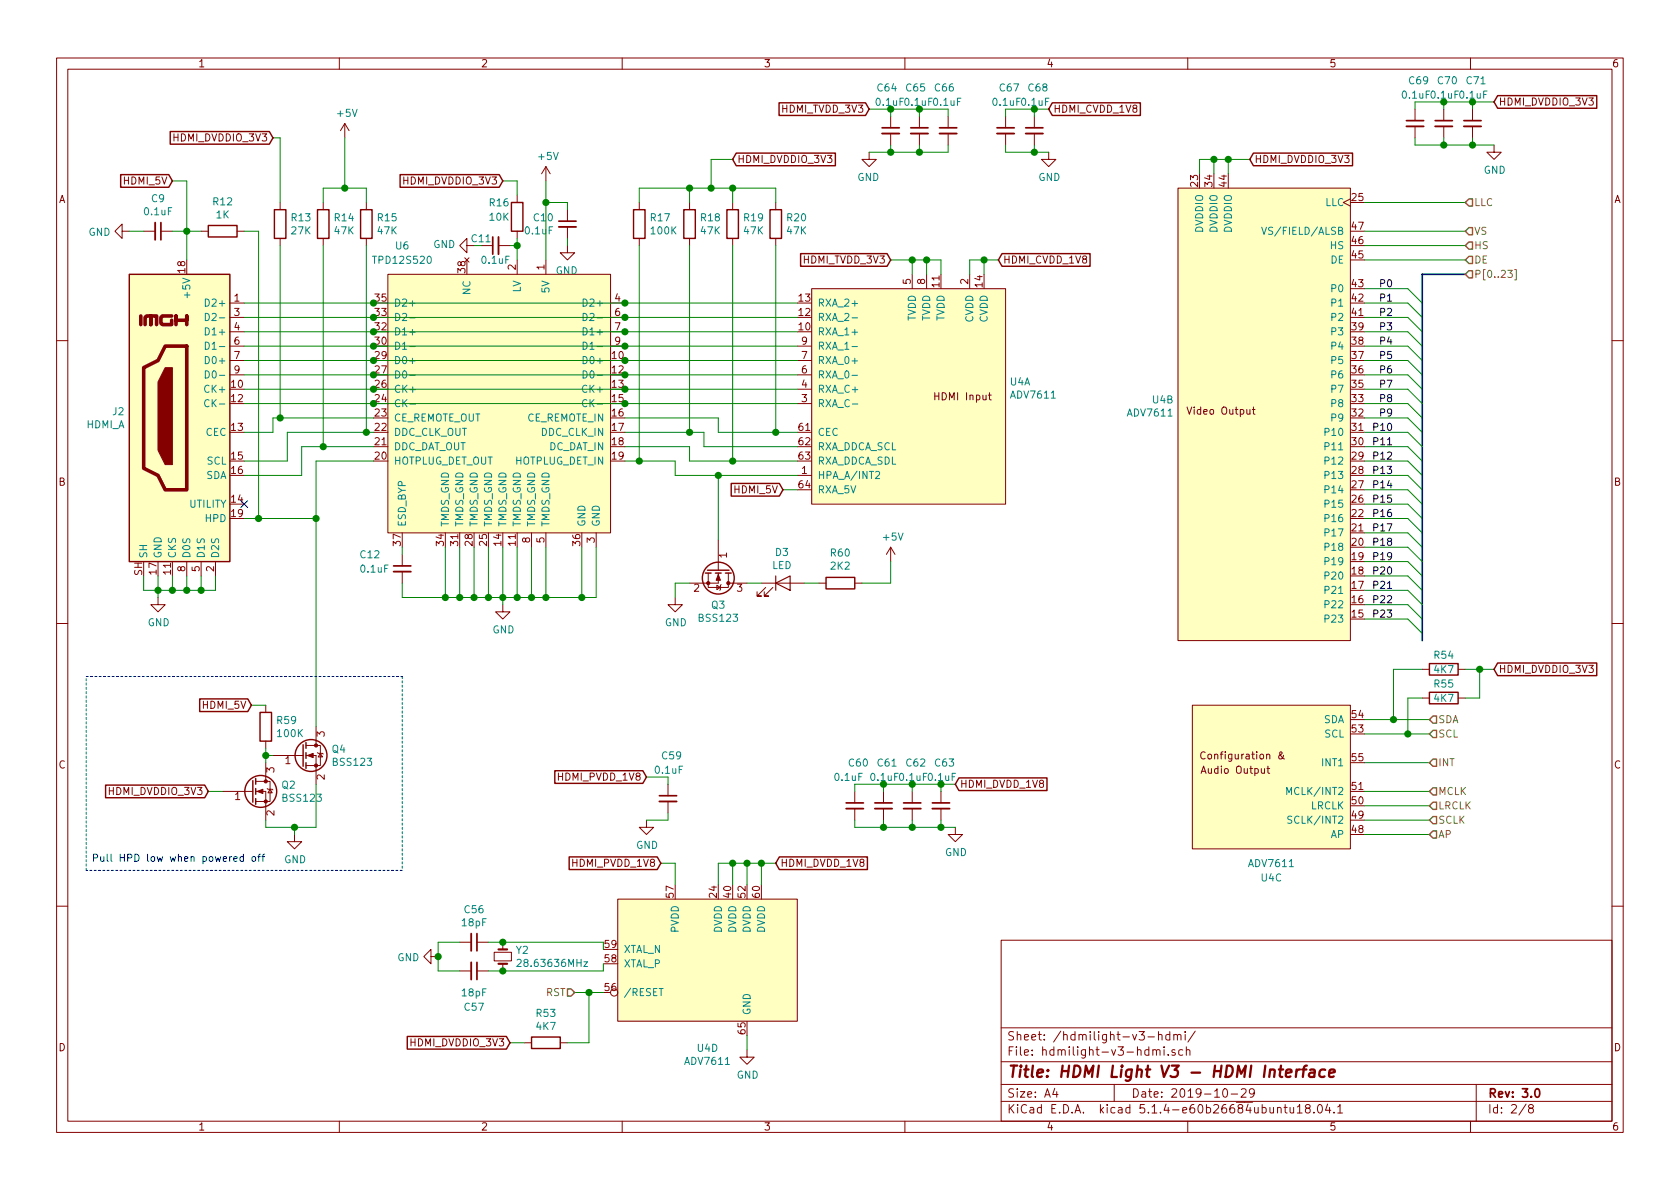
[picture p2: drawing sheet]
EESchema Schematic File Version 4
LIBS:hdmilight-v3-cache
EELAYER 30 0
EELAYER END
$Descr A4 11693 8268
encoding utf-8
Sheet 2 8
Title "HDMI Light V3 - HDMI Interface"
Date "2019-10-29"
Rev "3.0"
Comp ""
Comment1 ""
Comment2 ""
Comment3 ""
Comment4 ""
$EndDescr
$Comp
L hdmilight-v3-rescue:ADV7611-_SR U4
U 2 1
P 8950 4450
AR Path="/5DA81A36" Ref="U4"  Part="2" 
AR Path="/5DA819A0/5DA81A36" Ref="U4"  Part="2" 
F 0 "U4" H 8172 6128 50  0000 R CNN
F 1 "ADV7611" H 8172 6037 50  0000 R CNN
F 2 "Package_QFP:LQFP-64-1EP_10x10mm_P0.5mm_EP6.5x6.5mm_ThermalVias" H 8950 4450 50  0001 C CNN
F 3 "" H 8950 4450 50  0001 C CNN
	2    8950 4450
	1    0    0    -1  
$EndComp
$Comp
L Connector:HDMI_A J2
U 1 1
P 1300 2900
F 0 "J2" H 1730 2946 50  0000 L CNN
F 1 "HDMI_A" H 1730 2855 50  0000 L CNN
F 2 "_SR:HDMI_SOCKET_FCI_10029449" H 1325 2900 50  0001 C CNN
F 3 "https://en.wikipedia.org/wiki/HDMI" H 1325 2900 50  0001 C CNN
	1    1300 2900
	-1   0    0    -1  
$EndComp
Entry Wire Line
	9800 2000 9900 2100
Entry Wire Line
	9800 2100 9900 2200
Entry Wire Line
	9800 2200 9900 2300
Entry Wire Line
	9800 2300 9900 2400
Entry Wire Line
	9800 2400 9900 2500
Entry Wire Line
	9800 2500 9900 2600
Entry Wire Line
	9800 2600 9900 2700
Entry Wire Line
	9800 2700 9900 2800
Entry Wire Line
	9800 2800 9900 2900
Entry Wire Line
	9800 2900 9900 3000
Entry Wire Line
	9800 3000 9900 3100
Entry Wire Line
	9800 3100 9900 3200
Entry Wire Line
	9800 3200 9900 3300
Entry Wire Line
	9800 3300 9900 3400
Entry Wire Line
	9800 3400 9900 3500
Entry Wire Line
	9800 3500 9900 3600
Entry Wire Line
	9800 3600 9900 3700
Entry Wire Line
	9800 3700 9900 3800
Entry Wire Line
	9800 3800 9900 3900
Entry Wire Line
	9800 3900 9900 4000
Entry Wire Line
	9800 4000 9900 4100
Entry Wire Line
	9800 4100 9900 4200
Entry Wire Line
	9800 4200 9900 4300
Entry Wire Line
	9800 4300 9900 4400
Wire Wire Line
	9500 2000 9800 2000
Wire Wire Line
	9500 2100 9800 2100
Wire Wire Line
	9500 2200 9800 2200
Wire Wire Line
	9500 2300 9800 2300
Wire Wire Line
	9500 2400 9800 2400
Wire Wire Line
	9500 2500 9800 2500
Wire Wire Line
	9500 2600 9800 2600
Wire Wire Line
	9500 2700 9800 2700
Wire Wire Line
	9500 2800 9800 2800
Wire Wire Line
	9500 2900 9800 2900
Wire Wire Line
	9500 3000 9800 3000
Wire Wire Line
	9500 3100 9800 3100
Wire Wire Line
	9500 3200 9800 3200
Wire Wire Line
	9500 3300 9800 3300
Wire Wire Line
	9500 3400 9800 3400
Wire Wire Line
	9500 3500 9800 3500
Wire Wire Line
	9500 3600 9800 3600
Wire Wire Line
	9500 3700 9800 3700
Wire Wire Line
	9500 3800 9800 3800
Wire Wire Line
	9500 3900 9800 3900
Wire Wire Line
	9500 4000 9800 4000
Wire Wire Line
	9500 4100 9800 4100
Wire Wire Line
	9500 4200 9800 4200
Wire Wire Line
	9500 4300 9800 4300
Text HLabel 10200 1900 2    50   Input ~ 0
P[0..23]
Text Label 9700 2000 2    50   ~ 0
P0
Text Label 9700 2100 2    50   ~ 0
P1
Text Label 9700 2200 2    50   ~ 0
P2
Text Label 9700 2300 2    50   ~ 0
P3
Text Label 9700 2400 2    50   ~ 0
P4
Text Label 9700 2500 2    50   ~ 0
P5
Text Label 9700 2600 2    50   ~ 0
P6
Text Label 9700 2700 2    50   ~ 0
P7
Text Label 9700 2800 2    50   ~ 0
P8
Text Label 9700 2900 2    50   ~ 0
P9
Text Label 9700 3000 2    50   ~ 0
P10
Text Label 9700 3100 2    50   ~ 0
P11
Text Label 9700 3200 2    50   ~ 0
P12
Text Label 9700 3300 2    50   ~ 0
P13
Text Label 9700 3400 2    50   ~ 0
P14
Text Label 9700 3500 2    50   ~ 0
P15
Text Label 9700 3600 2    50   ~ 0
P16
Text Label 9700 3700 2    50   ~ 0
P17
Text Label 9700 3800 2    50   ~ 0
P18
Text Label 9700 3900 2    50   ~ 0
P19
Text Label 9700 4000 2    50   ~ 0
P20
Text Label 9700 4100 2    50   ~ 0
P21
Text Label 9700 4200 2    50   ~ 0
P22
Text Label 9700 4300 2    50   ~ 0
P23
Wire Bus Line
	9900 1900 10200 1900
Text HLabel 10200 1800 2    50   Input ~ 0
DE
Text HLabel 10200 1700 2    50   Input ~ 0
HS
Text HLabel 10200 1600 2    50   Input ~ 0
VS
Text HLabel 10200 1400 2    50   Input ~ 0
LLC
Wire Wire Line
	9500 1400 10200 1400
Wire Wire Line
	9500 1600 10200 1600
Wire Wire Line
	9500 1700 10200 1700
Wire Wire Line
	9500 1800 10200 1800
$Comp
L hdmilight-v3-rescue:ADV7611-_SR U4
U 1 1
P 6350 3500
AR Path="/5DA88945" Ref="U4"  Part="1" 
AR Path="/5DA819A0/5DA88945" Ref="U4"  Part="1" 
F 0 "U4" H 7027 4353 50  0000 L CNN
F 1 "ADV7611" H 7027 4262 50  0000 L CNN
F 2 "Package_QFP:LQFP-64-1EP_10x10mm_P0.5mm_EP6.5x6.5mm_ThermalVias" H 6350 3500 50  0001 C CNN
F 3 "" H 6350 3500 50  0001 C CNN
	1    6350 3500
	1    0    0    -1  
$EndComp
$Comp
L hdmilight-v3-rescue:ADV7611-_SR U4
U 3 1
P 8800 5900
AR Path="/5DA889AE" Ref="U4"  Part="3" 
AR Path="/5DA819A0/5DA889AE" Ref="U4"  Part="3" 
F 0 "U4" H 8850 5700 50  0000 C CNN
F 1 "ADV7611" H 8850 5800 50  0000 C CNN
F 2 "Package_QFP:LQFP-64-1EP_10x10mm_P0.5mm_EP6.5x6.5mm_ThermalVias" H 8800 5900 50  0001 C CNN
F 3 "" H 8800 5900 50  0001 C CNN
	3    8800 5900
	1    0    0    -1  
$EndComp
$Comp
L hdmilight-v3-rescue:ADV7611-_SR U4
U 4 1
P 4900 7100
AR Path="/5DA88A21" Ref="U4"  Part="4" 
AR Path="/5DA819A0/5DA88A21" Ref="U4"  Part="4" 
F 0 "U4" H 4925 6914 50  0000 C CNN
F 1 "ADV7611" H 4925 6823 50  0000 C CNN
F 2 "Package_QFP:LQFP-64-1EP_10x10mm_P0.5mm_EP6.5x6.5mm_ThermalVias" H 4900 7100 50  0001 C CNN
F 3 "" H 4900 7100 50  0001 C CNN
	4    4900 7100
	1    0    0    -1  
$EndComp
$Comp
L hdmilight-v3-rescue:TPD12S520-_SR U6
U 1 1
P 3500 2600
F 0 "U6" H 4200 3500 50  0000 C CNN
F 1 "TPD12S520" H 4200 3400 50  0000 C CNN
F 2 "Package_SO:TSSOP-38_4.4x9.7mm_P0.5mm" H 3500 2600 50  0001 C CNN
F 3 "" H 3500 2600 50  0001 C CNN
	1    3500 2600
	-1   0    0    -1  
$EndComp
Wire Wire Line
	1700 2200 2600 2200
Wire Wire Line
	1700 2300 2600 2300
Wire Wire Line
	1700 2400 2600 2400
Wire Wire Line
	1700 2500 2600 2500
Wire Wire Line
	1700 2600 2600 2600
Wire Wire Line
	1700 2700 2600 2700
Wire Wire Line
	1700 2800 2600 2800
Wire Wire Line
	1700 3200 2000 3200
Wire Wire Line
	2000 3200 2000 3000
Wire Wire Line
	2000 3000 2550 3000
Wire Wire Line
	1700 3300 2100 3300
Wire Wire Line
	2100 3300 2100 3100
Wire Wire Line
	2100 3100 2250 3100
Wire Wire Line
	1700 3600 1800 3600
$Comp
L Device:R R15
U 1 1
P 2550 1550
F 0 "R15" H 2620 1596 50  0000 L CNN
F 1 "47K" H 2620 1505 50  0000 L CNN
F 2 "Resistor_SMD:R_0603_1608Metric" V 2480 1550 50  0001 C CNN
F 3 "~" H 2550 1550 50  0001 C CNN
	1    2550 1550
	1    0    0    -1  
$EndComp
$Comp
L Device:R R14
U 1 1
P 2250 1550
F 0 "R14" H 2320 1596 50  0000 L CNN
F 1 "47K" H 2320 1505 50  0000 L CNN
F 2 "Resistor_SMD:R_0603_1608Metric" V 2180 1550 50  0001 C CNN
F 3 "~" H 2250 1550 50  0001 C CNN
	1    2250 1550
	1    0    0    -1  
$EndComp
$Comp
L Device:R R13
U 1 1
P 1950 1550
F 0 "R13" H 2020 1596 50  0000 L CNN
F 1 "27K" H 2020 1505 50  0000 L CNN
F 2 "Resistor_SMD:R_0603_1608Metric" V 1880 1550 50  0001 C CNN
F 3 "~" H 1950 1550 50  0001 C CNN
	1    1950 1550
	1    0    0    -1  
$EndComp
Wire Wire Line
	2200 3600 2200 3200
Wire Wire Line
	2200 3200 2600 3200
Wire Wire Line
	2250 1700 2250 3100
Connection ~ 2250 3100
Wire Wire Line
	2250 3100 2600 3100
Wire Wire Line
	1950 1700 1950 2900
Wire Wire Line
	2250 1300 2250 1400
Wire Wire Line
	2550 1300 2550 1400
Wire Wire Line
	1950 2900 2600 2900
Wire Wire Line
	1700 3000 1900 3000
Wire Wire Line
	1900 3000 1900 2900
Wire Wire Line
	1900 2900 1950 2900
Connection ~ 1950 2900
$Comp
L Device:R R12
U 1 1
P 1550 1600
F 0 "R12" V 1343 1600 50  0000 C CNN
F 1 "1K" V 1434 1600 50  0000 C CNN
F 2 "Resistor_SMD:R_0603_1608Metric" V 1480 1600 50  0001 C CNN
F 3 "~" H 1550 1600 50  0001 C CNN
	1    1550 1600
	0    1    1    0   
$EndComp
Wire Wire Line
	1300 1800 1300 1600
Wire Wire Line
	1300 1600 1400 1600
Wire Wire Line
	1700 1600 1800 1600
Wire Wire Line
	1800 1600 1800 3600
Connection ~ 1800 3600
Wire Wire Line
	1800 3600 2200 3600
$Comp
L Device:C_Small C9
U 1 1
P 1100 1600
F 0 "C9" V 871 1600 50  0000 C CNN
F 1 "0.1uF" V 962 1600 50  0000 C CNN
F 2 "Capacitor_SMD:C_0402_1005Metric" H 1100 1600 50  0001 C CNN
F 3 "~" H 1100 1600 50  0001 C CNN
	1    1100 1600
	0    1    1    0   
$EndComp
$Comp
L power:GND #PWR0104
U 1 1
P 900 1600
F 0 "#PWR0104" H 900 1350 50  0001 C CNN
F 1 "GND" V 905 1472 50  0000 R CNN
F 2 "" H 900 1600 50  0001 C CNN
F 3 "" H 900 1600 50  0001 C CNN
	1    900  1600
	0    1    1    0   
$EndComp
Wire Wire Line
	900  1600 1000 1600
Wire Wire Line
	1200 1600 1300 1600
Connection ~ 1300 1600
$Comp
L power:GND #PWR0105
U 1 1
P 3500 4200
F 0 "#PWR0105" H 3500 3950 50  0001 C CNN
F 1 "GND" H 3505 4027 50  0000 C CNN
F 2 "" H 3500 4200 50  0001 C CNN
F 3 "" H 3500 4200 50  0001 C CNN
	1    3500 4200
	1    0    0    -1  
$EndComp
Wire Wire Line
	3500 4150 3500 4200
Wire Wire Line
	4350 2100 5550 2100
Wire Wire Line
	4350 2200 5550 2200
Wire Wire Line
	4350 2300 5550 2300
Wire Wire Line
	4350 2400 5550 2400
Wire Wire Line
	4350 2500 5550 2500
Wire Wire Line
	4350 2600 5550 2600
Wire Wire Line
	4350 2700 5550 2700
Wire Wire Line
	4350 2800 5550 2800
Wire Wire Line
	4350 2900 5000 2900
Wire Wire Line
	5000 2900 5000 3000
Wire Wire Line
	4900 3000 4900 3100
Wire Wire Line
	4350 3100 4800 3100
Wire Wire Line
	4800 3100 4800 3200
Wire Wire Line
	4700 3200 4700 3300
Wire Wire Line
	4700 3300 5000 3300
$Comp
L Device:R R20
U 1 1
P 5400 1550
F 0 "R20" H 5470 1596 50  0000 L CNN
F 1 "47K" H 5470 1505 50  0000 L CNN
F 2 "Resistor_SMD:R_0603_1608Metric" V 5330 1550 50  0001 C CNN
F 3 "~" H 5400 1550 50  0001 C CNN
	1    5400 1550
	1    0    0    -1  
$EndComp
$Comp
L Device:R R19
U 1 1
P 5100 1550
F 0 "R19" H 5170 1596 50  0000 L CNN
F 1 "47K" H 5170 1505 50  0000 L CNN
F 2 "Resistor_SMD:R_0603_1608Metric" V 5030 1550 50  0001 C CNN
F 3 "~" H 5100 1550 50  0001 C CNN
	1    5100 1550
	1    0    0    -1  
$EndComp
$Comp
L Device:R R18
U 1 1
P 4800 1550
F 0 "R18" H 4870 1596 50  0000 L CNN
F 1 "47K" H 4870 1505 50  0000 L CNN
F 2 "Resistor_SMD:R_0603_1608Metric" V 4730 1550 50  0001 C CNN
F 3 "~" H 4800 1550 50  0001 C CNN
	1    4800 1550
	1    0    0    -1  
$EndComp
$Comp
L Device:R R17
U 1 1
P 4450 1550
F 0 "R17" H 4520 1596 50  0000 L CNN
F 1 "100K" H 4520 1505 50  0000 L CNN
F 2 "Resistor_SMD:R_0603_1608Metric" V 4380 1550 50  0001 C CNN
F 3 "~" H 4450 1550 50  0001 C CNN
	1    4450 1550
	1    0    0    -1  
$EndComp
Wire Wire Line
	4900 3100 5550 3100
Wire Wire Line
	4450 1400 4450 1300
Wire Wire Line
	4450 1300 4800 1300
Wire Wire Line
	5400 1300 5400 1400
Wire Wire Line
	4800 1400 4800 1300
Connection ~ 4800 1300
Wire Wire Line
	5100 1400 5100 1300
Connection ~ 5100 1300
Wire Wire Line
	5100 1300 5400 1300
$Comp
L Device:R R16
U 1 1
P 3600 1500
F 0 "R16" H 3650 1600 50  0000 L CNN
F 1 "10K" H 3650 1500 50  0000 L CNN
F 2 "Resistor_SMD:R_0603_1608Metric" V 3530 1500 50  0001 C CNN
F 3 "~" H 3600 1500 50  0001 C CNN
	1    3600 1500
	-1   0    0    -1  
$EndComp
Wire Wire Line
	3600 1650 3600 1700
$Comp
L Device:C_Small C11
U 1 1
P 3450 1700
F 0 "C11" V 3400 1800 50  0000 C CNN
F 1 "0.1uF" V 3550 1700 50  0000 C CNN
F 2 "Capacitor_SMD:C_0603_1608Metric" H 3450 1700 50  0001 C CNN
F 3 "~" H 3450 1700 50  0001 C CNN
	1    3450 1700
	0    -1   1    0   
$EndComp
$Comp
L power:GND #PWR0107
U 1 1
P 3300 1700
F 0 "#PWR0107" H 3300 1450 50  0001 C CNN
F 1 "GND" V 3305 1572 50  0000 R CNN
F 2 "" H 3300 1700 50  0001 C CNN
F 3 "" H 3300 1700 50  0001 C CNN
	1    3300 1700
	0    1    -1   0   
$EndComp
Wire Wire Line
	3550 1700 3600 1700
Connection ~ 3600 1700
Wire Wire Line
	3600 1700 3600 1800
Wire Wire Line
	3350 1700 3300 1700
$Comp
L Device:C_Small C10
U 1 1
P 3950 1550
F 0 "C10" H 4042 1596 50  0000 L CNN
F 1 "0.1uF" H 4042 1505 50  0000 L CNN
F 2 "Capacitor_SMD:C_0603_1608Metric" H 3950 1550 50  0001 C CNN
F 3 "~" H 3950 1550 50  0001 C CNN
	1    3950 1550
	-1   0    0    -1  
$EndComp
$Comp
L power:GND #PWR0109
U 1 1
P 3950 1700
F 0 "#PWR0109" H 3950 1450 50  0001 C CNN
F 1 "GND" H 3955 1527 50  0000 C CNN
F 2 "" H 3950 1700 50  0001 C CNN
F 3 "" H 3950 1700 50  0001 C CNN
	1    3950 1700
	-1   0    0    -1  
$EndComp
Wire Wire Line
	3950 1650 3950 1700
Wire Wire Line
	3950 1450 3950 1400
Wire Wire Line
	3950 1400 3800 1400
Connection ~ 3800 1400
Wire Wire Line
	3800 1400 3800 1800
Wire Wire Line
	4350 3200 4450 3200
Wire Wire Line
	4350 3000 4800 3000
Wire Wire Line
	4800 3200 5100 3200
Wire Wire Line
	5000 3000 5400 3000
Wire Wire Line
	4450 1700 4450 3200
Connection ~ 4450 3200
Wire Wire Line
	4450 3200 4700 3200
Wire Wire Line
	4800 1700 4800 3000
Connection ~ 4800 3000
Wire Wire Line
	4800 3000 4900 3000
Wire Wire Line
	5100 1700 5100 3200
Connection ~ 5100 3200
Wire Wire Line
	5100 3200 5550 3200
Wire Wire Line
	5400 1700 5400 3000
Connection ~ 5400 3000
Wire Wire Line
	5400 3000 5550 3000
Wire Wire Line
	1700 2100 2600 2100
Wire Wire Line
	2550 1700 2550 3000
Connection ~ 2550 3000
Wire Wire Line
	2550 3000 2600 3000
Wire Wire Line
	3300 3800 3300 4150
Connection ~ 3300 4150
Wire Wire Line
	3300 4150 3400 4150
Wire Wire Line
	4150 3800 4150 4150
Wire Wire Line
	4150 4150 4050 4150
Connection ~ 3500 4150
Wire Wire Line
	3600 3800 3600 4150
Connection ~ 3600 4150
Wire Wire Line
	3600 4150 3500 4150
Wire Wire Line
	3500 3800 3500 4150
Wire Wire Line
	3400 3800 3400 4150
Connection ~ 3400 4150
Wire Wire Line
	3400 4150 3500 4150
Wire Wire Line
	3800 3800 3800 4150
Connection ~ 3800 4150
Wire Wire Line
	3800 4150 3700 4150
Wire Wire Line
	3600 1250 3600 1350
Text HLabel 9950 5000 2    50   Input ~ 0
SDA
Text HLabel 9950 5100 2    50   Input ~ 0
SCL
Text HLabel 9950 5300 2    50   Input ~ 0
INT
Wire Wire Line
	9500 5000 9700 5000
Wire Wire Line
	9500 5100 9800 5100
Wire Wire Line
	9500 5300 9950 5300
Text GLabel 6950 1800 2    50   Input ~ 0
HDMI_CVDD_1V8
Text GLabel 5400 6000 2    50   Input ~ 0
HDMI_DVDD_1V8
Wire Wire Line
	5000 6150 5000 6000
Wire Wire Line
	5000 6000 5100 6000
Wire Wire Line
	5100 6150 5100 6000
Connection ~ 5100 6000
Wire Wire Line
	5100 6000 5200 6000
Wire Wire Line
	5200 6150 5200 6000
Connection ~ 5200 6000
Wire Wire Line
	5200 6000 5300 6000
Wire Wire Line
	5300 6150 5300 6000
Connection ~ 5300 6000
Wire Wire Line
	5300 6000 5400 6000
Text GLabel 4600 6000 0    50   Input ~ 0
HDMI_PVDD_1V8
Wire Wire Line
	4600 6000 4700 6000
Wire Wire Line
	4700 6000 4700 6150
Text GLabel 6200 1800 0    50   Input ~ 0
HDMI_TVDD_3V3
Wire Wire Line
	6200 1800 6350 1800
Wire Wire Line
	6550 1800 6550 1900
Wire Wire Line
	6450 1800 6450 1900
Connection ~ 6450 1800
Wire Wire Line
	6450 1800 6550 1800
Wire Wire Line
	6350 1800 6350 1900
Connection ~ 6350 1800
Wire Wire Line
	6350 1800 6450 1800
Wire Wire Line
	6750 1900 6750 1800
Wire Wire Line
	6750 1800 6850 1800
Wire Wire Line
	6850 1900 6850 1800
Connection ~ 6850 1800
Wire Wire Line
	6850 1800 6950 1800
Wire Wire Line
	8350 1200 8350 1100
Wire Wire Line
	8350 1100 8450 1100
Wire Wire Line
	8450 1200 8450 1100
Connection ~ 8450 1100
Wire Wire Line
	8450 1100 8550 1100
Wire Wire Line
	8550 1200 8550 1100
Connection ~ 8550 1100
Wire Wire Line
	8550 1100 8700 1100
Wire Wire Line
	2600 2100 4350 2100
Connection ~ 2600 2100
Connection ~ 4350 2100
Wire Wire Line
	2600 2200 4350 2200
Connection ~ 2600 2200
Connection ~ 4350 2200
Wire Wire Line
	2600 2300 4350 2300
Connection ~ 2600 2300
Connection ~ 4350 2300
Wire Wire Line
	2600 2400 4350 2400
Connection ~ 2600 2400
Connection ~ 4350 2400
Wire Wire Line
	2600 2500 4350 2500
Connection ~ 2600 2500
Connection ~ 4350 2500
Wire Wire Line
	2600 2600 4350 2600
Connection ~ 2600 2600
Connection ~ 4350 2600
Wire Wire Line
	2600 2700 4350 2700
Connection ~ 2600 2700
Connection ~ 4350 2700
Wire Wire Line
	2600 2800 4350 2800
Connection ~ 2600 2800
Connection ~ 4350 2800
Wire Wire Line
	4050 3800 4050 4150
Connection ~ 4050 4150
Wire Wire Line
	4050 4150 3800 4150
Wire Wire Line
	3700 3800 3700 4150
Connection ~ 3700 4150
Wire Wire Line
	3700 4150 3600 4150
$Comp
L Device:C_Small C12
U 1 1
P 2800 3950
F 0 "C12" H 2500 4050 50  0000 L CNN
F 1 "0.1uF" H 2500 3950 50  0000 L CNN
F 2 "Capacitor_SMD:C_0603_1608Metric" H 2800 3950 50  0001 C CNN
F 3 "~" H 2800 3950 50  0001 C CNN
	1    2800 3950
	1    0    0    -1  
$EndComp
Wire Wire Line
	2800 3800 2800 3850
Wire Wire Line
	2800 4050 2800 4150
Wire Wire Line
	2800 4150 3100 4150
Wire Wire Line
	3100 3800 3100 4150
Connection ~ 3100 4150
Wire Wire Line
	3100 4150 3200 4150
Wire Wire Line
	3200 3800 3200 4150
Connection ~ 3200 4150
Wire Wire Line
	3200 4150 3300 4150
$Comp
L power:GND #PWR0168
U 1 1
P 1100 4150
F 0 "#PWR0168" H 1100 3900 50  0001 C CNN
F 1 "GND" H 1105 3977 50  0000 C CNN
F 2 "" H 1100 4150 50  0001 C CNN
F 3 "" H 1100 4150 50  0001 C CNN
	1    1100 4150
	1    0    0    -1  
$EndComp
Wire Wire Line
	1100 4000 1100 4100
Wire Wire Line
	4800 1300 4950 1300
Wire Wire Line
	5100 1100 4950 1100
Wire Wire Line
	4950 1100 4950 1300
Connection ~ 4950 1300
Wire Wire Line
	4950 1300 5100 1300
Wire Wire Line
	3500 1250 3600 1250
Wire Wire Line
	1900 950  1950 950 
Wire Wire Line
	1950 950  1950 1400
Wire Wire Line
	4200 6600 4200 6550
Wire Wire Line
	4200 6700 4200 6750
$Comp
L Device:C_Small C56
U 1 1
P 3300 6550
F 0 "C56" V 3071 6550 50  0000 C CNN
F 1 "18pF" V 3162 6550 50  0000 C CNN
F 2 "Capacitor_SMD:C_0603_1608Metric" H 3300 6550 50  0001 C CNN
F 3 "~" H 3300 6550 50  0001 C CNN
	1    3300 6550
	0    1    1    0   
$EndComp
$Comp
L Device:C_Small C57
U 1 1
P 3300 6750
F 0 "C57" V 3550 6750 50  0000 C CNN
F 1 "18pF" V 3450 6750 50  0000 C CNN
F 2 "Capacitor_SMD:C_0603_1608Metric" H 3300 6750 50  0001 C CNN
F 3 "~" H 3300 6750 50  0001 C CNN
	1    3300 6750
	0    1    1    0   
$EndComp
$Comp
L power:GND #PWR0101
U 1 1
P 3050 6650
F 0 "#PWR0101" H 3050 6400 50  0001 C CNN
F 1 "GND" V 3055 6522 50  0000 R CNN
F 2 "" H 3050 6650 50  0001 C CNN
F 3 "" H 3050 6650 50  0001 C CNN
	1    3050 6650
	0    1    1    0   
$EndComp
Wire Wire Line
	3200 6550 3050 6550
Wire Wire Line
	3050 6550 3050 6650
Wire Wire Line
	3050 6650 3050 6750
Wire Wire Line
	3050 6750 3200 6750
Connection ~ 3050 6650
$Comp
L power:GND #PWR0106
U 1 1
P 5200 7300
F 0 "#PWR0106" H 5200 7050 50  0001 C CNN
F 1 "GND" H 5205 7127 50  0000 C CNN
F 2 "" H 5200 7300 50  0001 C CNN
F 3 "" H 5200 7300 50  0001 C CNN
	1    5200 7300
	1    0    0    -1  
$EndComp
Wire Wire Line
	5200 7200 5200 7300
$Comp
L Device:C_Small C60
U 1 1
P 5950 5600
F 0 "C60" H 5900 5900 50  0000 L CNN
F 1 "0.1uF" H 5800 5800 50  0000 L CNN
F 2 "Capacitor_SMD:C_0402_1005Metric" H 5950 5600 50  0001 C CNN
F 3 "~" H 5950 5600 50  0001 C CNN
	1    5950 5600
	1    0    0    -1  
$EndComp
$Comp
L Device:C_Small C61
U 1 1
P 6150 5600
F 0 "C61" H 6100 5900 50  0000 L CNN
F 1 "0.1uF" H 6050 5800 50  0000 L CNN
F 2 "Capacitor_SMD:C_0402_1005Metric" H 6150 5600 50  0001 C CNN
F 3 "~" H 6150 5600 50  0001 C CNN
	1    6150 5600
	1    0    0    -1  
$EndComp
$Comp
L Device:C_Small C62
U 1 1
P 6350 5600
F 0 "C62" H 6300 5900 50  0000 L CNN
F 1 "0.1uF" H 6250 5800 50  0000 L CNN
F 2 "Capacitor_SMD:C_0402_1005Metric" H 6350 5600 50  0001 C CNN
F 3 "~" H 6350 5600 50  0001 C CNN
	1    6350 5600
	1    0    0    -1  
$EndComp
$Comp
L Device:C_Small C63
U 1 1
P 6550 5600
F 0 "C63" H 6500 5900 50  0000 L CNN
F 1 "0.1uF" H 6450 5800 50  0000 L CNN
F 2 "Capacitor_SMD:C_0402_1005Metric" H 6550 5600 50  0001 C CNN
F 3 "~" H 6550 5600 50  0001 C CNN
	1    6550 5600
	1    0    0    -1  
$EndComp
$Comp
L Device:C_Small C59
U 1 1
P 4650 5550
F 0 "C59" H 4600 5850 50  0000 L CNN
F 1 "0.1uF" H 4550 5750 50  0000 L CNN
F 2 "Capacitor_SMD:C_0402_1005Metric" H 4650 5550 50  0001 C CNN
F 3 "~" H 4650 5550 50  0001 C CNN
	1    4650 5550
	1    0    0    -1  
$EndComp
Text GLabel 6650 5450 2    50   Input ~ 0
HDMI_DVDD_1V8
Wire Wire Line
	5950 5500 5950 5450
Wire Wire Line
	6150 5500 6150 5450
Connection ~ 6150 5450
Wire Wire Line
	6350 5500 6350 5450
Connection ~ 6350 5450
Wire Wire Line
	6550 5500 6550 5450
Connection ~ 6550 5450
$Comp
L power:GND #PWR0170
U 1 1
P 6650 5750
F 0 "#PWR0170" H 6650 5500 50  0001 C CNN
F 1 "GND" H 6655 5577 50  0000 C CNN
F 2 "" H 6650 5750 50  0001 C CNN
F 3 "" H 6650 5750 50  0001 C CNN
	1    6650 5750
	1    0    0    -1  
$EndComp
Wire Wire Line
	5950 5700 5950 5750
Wire Wire Line
	6150 5700 6150 5750
Connection ~ 6150 5750
Wire Wire Line
	6350 5700 6350 5750
Connection ~ 6350 5750
Wire Wire Line
	6550 5700 6550 5750
Connection ~ 6550 5750
Text GLabel 4500 5400 0    50   Input ~ 0
HDMI_PVDD_1V8
$Comp
L power:GND #PWR0171
U 1 1
P 4500 5700
F 0 "#PWR0171" H 4500 5450 50  0001 C CNN
F 1 "GND" H 4505 5527 50  0000 C CNN
F 2 "" H 4500 5700 50  0001 C CNN
F 3 "" H 4500 5700 50  0001 C CNN
	1    4500 5700
	1    0    0    -1  
$EndComp
Wire Wire Line
	4500 5400 4650 5400
Wire Wire Line
	4650 5400 4650 5450
Wire Wire Line
	4500 5700 4650 5700
Wire Wire Line
	4650 5650 4650 5700
Text GLabel 10400 700  2    50   Input ~ 0
HDMI_DVDDIO_3V3
Connection ~ 10250 1000
Wire Wire Line
	10250 950  10250 1000
Connection ~ 10050 1000
Wire Wire Line
	10050 950  10050 1000
Wire Wire Line
	9850 950  9850 1000
$Comp
L power:GND #PWR0172
U 1 1
P 10400 1000
F 0 "#PWR0172" H 10400 750 50  0001 C CNN
F 1 "GND" H 10405 827 50  0000 C CNN
F 2 "" H 10400 1000 50  0001 C CNN
F 3 "" H 10400 1000 50  0001 C CNN
	1    10400 1000
	1    0    0    -1  
$EndComp
Connection ~ 10250 700 
Wire Wire Line
	10250 750  10250 700 
Connection ~ 10050 700 
Wire Wire Line
	10050 750  10050 700 
Wire Wire Line
	9850 750  9850 700 
$Comp
L Device:C_Small C71
U 1 1
P 10250 850
F 0 "C71" H 10200 1150 50  0000 L CNN
F 1 "0.1uF" H 10150 1050 50  0000 L CNN
F 2 "Capacitor_SMD:C_0402_1005Metric" H 10250 850 50  0001 C CNN
F 3 "~" H 10250 850 50  0001 C CNN
	1    10250 850 
	1    0    0    -1  
$EndComp
$Comp
L Device:C_Small C70
U 1 1
P 10050 850
F 0 "C70" H 10000 1150 50  0000 L CNN
F 1 "0.1uF" H 9950 1050 50  0000 L CNN
F 2 "Capacitor_SMD:C_0402_1005Metric" H 10050 850 50  0001 C CNN
F 3 "~" H 10050 850 50  0001 C CNN
	1    10050 850 
	1    0    0    -1  
$EndComp
$Comp
L Device:C_Small C69
U 1 1
P 9850 850
F 0 "C69" H 9800 1150 50  0000 L CNN
F 1 "0.1uF" H 9750 1050 50  0000 L CNN
F 2 "Capacitor_SMD:C_0402_1005Metric" H 9850 850 50  0001 C CNN
F 3 "~" H 9850 850 50  0001 C CNN
	1    9850 850 
	1    0    0    -1  
$EndComp
Text GLabel 8700 1100 2    50   Input ~ 0
HDMI_DVDDIO_3V3
$Comp
L Device:C_Small C67
U 1 1
P 7000 900
F 0 "C67" H 6950 1200 50  0000 L CNN
F 1 "0.1uF" H 6900 1100 50  0000 L CNN
F 2 "Capacitor_SMD:C_0402_1005Metric" H 7000 900 50  0001 C CNN
F 3 "~" H 7000 900 50  0001 C CNN
	1    7000 900 
	1    0    0    -1  
$EndComp
$Comp
L Device:C_Small C68
U 1 1
P 7200 900
F 0 "C68" H 7150 1200 50  0000 L CNN
F 1 "0.1uF" H 7100 1100 50  0000 L CNN
F 2 "Capacitor_SMD:C_0402_1005Metric" H 7200 900 50  0001 C CNN
F 3 "~" H 7200 900 50  0001 C CNN
	1    7200 900 
	1    0    0    -1  
$EndComp
Wire Wire Line
	7000 800  7000 750 
Wire Wire Line
	7200 800  7200 750 
Connection ~ 7200 750 
$Comp
L power:GND #PWR0173
U 1 1
P 7300 1050
F 0 "#PWR0173" H 7300 800 50  0001 C CNN
F 1 "GND" H 7305 877 50  0000 C CNN
F 2 "" H 7300 1050 50  0001 C CNN
F 3 "" H 7300 1050 50  0001 C CNN
	1    7300 1050
	1    0    0    -1  
$EndComp
Wire Wire Line
	7000 1000 7000 1050
Wire Wire Line
	7200 1000 7200 1050
Connection ~ 7200 1050
Wire Wire Line
	10250 700  10400 700 
Wire Wire Line
	10250 1000 10400 1000
Wire Wire Line
	10050 1000 10250 1000
Wire Wire Line
	10050 700  10250 700 
Wire Wire Line
	9850 700  10050 700 
Wire Wire Line
	9850 1000 10050 1000
Wire Wire Line
	7000 750  7200 750 
Wire Wire Line
	7000 1050 7200 1050
Wire Wire Line
	7200 750  7300 750 
Wire Wire Line
	7200 1050 7300 1050
Wire Wire Line
	6550 5450 6650 5450
Wire Wire Line
	6550 5750 6650 5750
Wire Wire Line
	6350 5750 6550 5750
Wire Wire Line
	6350 5450 6550 5450
Wire Wire Line
	6150 5450 6350 5450
Wire Wire Line
	6150 5750 6350 5750
Wire Wire Line
	5950 5750 6150 5750
Wire Wire Line
	5950 5450 6150 5450
Connection ~ 6200 1050
Wire Wire Line
	6200 1000 6200 1050
Connection ~ 6400 1050
Wire Wire Line
	6400 1000 6400 1050
Wire Wire Line
	6600 1000 6600 1050
$Comp
L power:GND #PWR0174
U 1 1
P 6050 1050
F 0 "#PWR0174" H 6050 800 50  0001 C CNN
F 1 "GND" H 6055 877 50  0000 C CNN
F 2 "" H 6050 1050 50  0001 C CNN
F 3 "" H 6050 1050 50  0001 C CNN
	1    6050 1050
	-1   0    0    -1  
$EndComp
Connection ~ 6200 750 
Wire Wire Line
	6200 800  6200 750 
Connection ~ 6400 750 
Wire Wire Line
	6400 800  6400 750 
Wire Wire Line
	6600 800  6600 750 
$Comp
L Device:C_Small C64
U 1 1
P 6200 900
F 0 "C64" H 6150 1200 50  0000 L CNN
F 1 "0.1uF" H 6100 1100 50  0000 L CNN
F 2 "Capacitor_SMD:C_0402_1005Metric" H 6200 900 50  0001 C CNN
F 3 "~" H 6200 900 50  0001 C CNN
	1    6200 900 
	-1   0    0    -1  
$EndComp
$Comp
L Device:C_Small C65
U 1 1
P 6400 900
F 0 "C65" H 6350 1200 50  0000 L CNN
F 1 "0.1uF" H 6300 1100 50  0000 L CNN
F 2 "Capacitor_SMD:C_0402_1005Metric" H 6400 900 50  0001 C CNN
F 3 "~" H 6400 900 50  0001 C CNN
	1    6400 900 
	-1   0    0    -1  
$EndComp
$Comp
L Device:C_Small C66
U 1 1
P 6600 900
F 0 "C66" H 6550 1200 50  0000 L CNN
F 1 "0.1uF" H 6500 1100 50  0000 L CNN
F 2 "Capacitor_SMD:C_0402_1005Metric" H 6600 900 50  0001 C CNN
F 3 "~" H 6600 900 50  0001 C CNN
	1    6600 900 
	-1   0    0    -1  
$EndComp
Wire Wire Line
	6200 750  6050 750 
Wire Wire Line
	6200 1050 6050 1050
Wire Wire Line
	6400 1050 6200 1050
Wire Wire Line
	6400 750  6200 750 
Wire Wire Line
	6600 750  6400 750 
Wire Wire Line
	6600 1050 6400 1050
Text GLabel 6050 750  0    50   Input ~ 0
HDMI_TVDD_3V3
Text GLabel 7300 750  2    50   Input ~ 0
HDMI_CVDD_1V8
$Comp
L Device:R R53
U 1 1
P 3800 7250
F 0 "R53" V 3593 7250 50  0000 C CNN
F 1 "4K7" V 3684 7250 50  0000 C CNN
F 2 "Resistor_SMD:R_0603_1608Metric" V 3730 7250 50  0001 C CNN
F 3 "~" H 3800 7250 50  0001 C CNN
	1    3800 7250
	0    1    1    0   
$EndComp
Wire Wire Line
	3550 7250 3650 7250
Wire Wire Line
	4200 6900 4100 6900
Wire Wire Line
	4100 6900 4100 7250
Wire Wire Line
	4100 7250 3950 7250
$Comp
L Device:R R55
U 1 1
P 10050 4850
F 0 "R55" V 9950 4850 50  0000 C CNN
F 1 "4K7" V 10050 4850 50  0000 C CNN
F 2 "Resistor_SMD:R_0603_1608Metric" V 9980 4850 50  0001 C CNN
F 3 "~" H 10050 4850 50  0001 C CNN
	1    10050 4850
	0    1    1    0   
$EndComp
$Comp
L Device:R R54
U 1 1
P 10050 4650
F 0 "R54" V 9950 4650 50  0000 C CNN
F 1 "4K7" V 10050 4650 50  0000 C CNN
F 2 "Resistor_SMD:R_0603_1608Metric" V 9980 4650 50  0001 C CNN
F 3 "~" H 10050 4650 50  0001 C CNN
	1    10050 4650
	0    1    1    0   
$EndComp
Wire Wire Line
	9900 4650 9700 4650
Wire Wire Line
	9700 4650 9700 5000
Connection ~ 9700 5000
Wire Wire Line
	9700 5000 9950 5000
Wire Wire Line
	9900 4850 9800 4850
Wire Wire Line
	9800 4850 9800 5100
Connection ~ 9800 5100
Wire Wire Line
	9800 5100 9950 5100
Wire Wire Line
	10200 4650 10300 4650
Wire Wire Line
	10200 4850 10300 4850
Wire Wire Line
	10300 4850 10300 4650
Connection ~ 10300 4650
Wire Wire Line
	10300 4650 10400 4650
Text HLabel 9950 5500 2    50   Input ~ 0
MCLK
Text HLabel 9950 5600 2    50   Input ~ 0
LRCLK
Text HLabel 9950 5700 2    50   Input ~ 0
SCLK
Text HLabel 9950 5800 2    50   Input ~ 0
AP
Wire Wire Line
	9500 5500 9950 5500
Wire Wire Line
	9500 5600 9950 5600
Wire Wire Line
	9500 5700 9950 5700
Wire Wire Line
	9500 5800 9950 5800
Text HLabel 4000 6900 0    50   Input ~ 0
RST
Wire Wire Line
	4000 6900 4100 6900
Connection ~ 4100 6900
Text GLabel 10400 4650 2    50   Input ~ 0
HDMI_DVDDIO_3V3
Text GLabel 5100 1100 2    50   Input ~ 0
HDMI_DVDDIO_3V3
Text GLabel 3500 1250 0    50   Input ~ 0
HDMI_DVDDIO_3V3
Text GLabel 1900 950  0    50   Input ~ 0
HDMI_DVDDIO_3V3
Text GLabel 3550 7250 0    50   Input ~ 0
HDMI_DVDDIO_3V3
Text GLabel 1200 1250 0    50   Input ~ 0
HDMI_5V
Wire Wire Line
	1200 1250 1300 1250
Wire Wire Line
	1300 1250 1300 1600
Wire Wire Line
	2250 1300 2400 1300
Wire Wire Line
	2400 1300 2400 950 
Connection ~ 2400 1300
Wire Wire Line
	2400 1300 2550 1300
Wire Wire Line
	3800 1250 3800 1400
$Comp
L Transistor_FET:BSS123 Q3
U 1 1
P 5000 3950
F 0 "Q3" V 5251 3950 50  0000 C CNN
F 1 "BSS123" V 5342 3950 50  0000 C CNN
F 2 "Package_TO_SOT_SMD:SOT-23" H 5200 3875 50  0001 L CIN
F 3 "http://www.diodes.com/assets/Datasheets/ds30366.pdf" H 5000 3950 50  0001 L CNN
	1    5000 3950
	0    1    1    0   
$EndComp
$Comp
L Device:LED D3
U 1 1
P 5450 4050
F 0 "D3" H 5443 4266 50  0000 C CNN
F 1 "LED" H 5443 4175 50  0000 C CNN
F 2 "LED_SMD:LED_0603_1608Metric" H 5450 4050 50  0001 C CNN
F 3 "~" H 5450 4050 50  0001 C CNN
	1    5450 4050
	1    0    0    -1  
$EndComp
$Comp
L Device:R R60
U 1 1
P 5850 4050
F 0 "R60" V 6057 4050 50  0000 C CNN
F 1 "2K2" V 5966 4050 50  0000 C CNN
F 2 "Resistor_SMD:R_0603_1608Metric" V 5780 4050 50  0001 C CNN
F 3 "~" H 5850 4050 50  0001 C CNN
	1    5850 4050
	0    -1   -1   0   
$EndComp
Wire Wire Line
	6000 4050 6200 4050
Wire Wire Line
	5600 4050 5700 4050
Wire Wire Line
	5200 4050 5300 4050
Wire Wire Line
	5000 3750 5000 3300
Connection ~ 5000 3300
Wire Wire Line
	5000 3300 5550 3300
$Comp
L power:GND #PWR0102
U 1 1
P 4700 4150
F 0 "#PWR0102" H 4700 3900 50  0001 C CNN
F 1 "GND" H 4705 3977 50  0000 C CNN
F 2 "" H 4700 4150 50  0001 C CNN
F 3 "" H 4700 4150 50  0001 C CNN
	1    4700 4150
	1    0    0    -1  
$EndComp
Wire Wire Line
	4800 4050 4700 4050
Wire Wire Line
	4700 4050 4700 4150
Text GLabel 5450 3400 0    50   Input ~ 0
HDMI_5V
Wire Wire Line
	5450 3400 5550 3400
Wire Wire Line
	1750 4900 1850 4900
Text GLabel 1750 4900 0    50   Input ~ 0
HDMI_5V
Wire Wire Line
	1450 5500 1550 5500
Text GLabel 1450 5500 0    50   Input ~ 0
HDMI_DVDDIO_3V3
Wire Wire Line
	2200 5750 2200 5450
Wire Wire Line
	1850 5750 2050 5750
Wire Wire Line
	1850 5700 1850 5750
Wire Wire Line
	1850 5250 1850 5300
Connection ~ 1850 5250
Wire Wire Line
	1900 5250 1850 5250
Wire Wire Line
	1850 5200 1850 5250
$Comp
L Device:R R59
U 1 1
P 1850 5050
F 0 "R59" H 1920 5096 50  0000 L CNN
F 1 "100K" H 1920 5005 50  0000 L CNN
F 2 "Resistor_SMD:R_0603_1608Metric" V 1780 5050 50  0001 C CNN
F 3 "~" H 1850 5050 50  0001 C CNN
	1    1850 5050
	1    0    0    -1  
$EndComp
Wire Wire Line
	2200 5050 2200 3600
Connection ~ 2200 3600
Wire Notes Line
	600  4700 2800 4700
Wire Notes Line
	2800 4700 2800 6050
Wire Notes Line
	2800 6050 600  6050
Wire Notes Line
	600  6050 600  4700
Text Notes 1850 6000 2    50   ~ 0
Pull HPD low when powered off
$Comp
L Transistor_FET:BSS123 Q4
U 1 1
P 2100 5250
F 0 "Q4" H 2306 5296 50  0000 L CNN
F 1 "BSS123" H 2306 5205 50  0000 L CNN
F 2 "Package_TO_SOT_SMD:SOT-23" H 2300 5175 50  0001 L CIN
F 3 "http://www.diodes.com/assets/Datasheets/ds30366.pdf" H 2100 5250 50  0001 L CNN
	1    2100 5250
	1    0    0    -1  
$EndComp
$Comp
L Transistor_FET:BSS123 Q2
U 1 1
P 1750 5500
F 0 "Q2" H 1956 5546 50  0000 L CNN
F 1 "BSS123" H 1956 5455 50  0000 L CNN
F 2 "Package_TO_SOT_SMD:SOT-23" H 1950 5425 50  0001 L CIN
F 3 "http://www.diodes.com/assets/Datasheets/ds30366.pdf" H 1750 5500 50  0001 L CNN
	1    1750 5500
	1    0    0    -1  
$EndComp
$Comp
L Device:Crystal_Small Y2
U 1 1
P 3500 6650
F 0 "Y2" V 3454 6738 50  0000 L CNN
F 1 "28.63636MHz" V 3545 6738 50  0000 L CNN
F 2 "Crystal:Crystal_SMD_5032-2Pin_5.0x3.2mm" H 3500 6650 50  0001 C CNN
F 3 "~" H 3500 6650 50  0001 C CNN
	1    3500 6650
	0    1    1    0   
$EndComp
Wire Wire Line
	3400 6550 3500 6550
Wire Wire Line
	3400 6750 3500 6750
Connection ~ 3500 6550
Wire Wire Line
	3500 6550 4200 6550
Connection ~ 3500 6750
Wire Wire Line
	3500 6750 4200 6750
Wire Wire Line
	1100 4100 1200 4100
Wire Wire Line
	1500 4100 1500 4000
Connection ~ 1100 4100
Wire Wire Line
	1100 4100 1100 4150
Wire Wire Line
	1400 4000 1400 4100
Connection ~ 1400 4100
Wire Wire Line
	1400 4100 1500 4100
Wire Wire Line
	1300 4000 1300 4100
Connection ~ 1300 4100
Wire Wire Line
	1300 4100 1400 4100
Wire Wire Line
	1200 4000 1200 4100
Connection ~ 1200 4100
Wire Wire Line
	1200 4100 1300 4100
Wire Wire Line
	1000 4000 1000 4100
Wire Wire Line
	1000 4100 1100 4100
NoConn ~ 1700 3500
$Comp
L power:+5V #PWR0194
U 1 1
P 2400 950
F 0 "#PWR0194" H 2400 800 50  0001 C CNN
F 1 "+5V" H 2415 1123 50  0000 C CNN
F 2 "" H 2400 950 50  0001 C CNN
F 3 "" H 2400 950 50  0001 C CNN
	1    2400 950 
	1    0    0    -1  
$EndComp
$Comp
L power:+5V #PWR0195
U 1 1
P 3800 1250
F 0 "#PWR0195" H 3800 1100 50  0001 C CNN
F 1 "+5V" H 3815 1423 50  0000 C CNN
F 2 "" H 3800 1250 50  0001 C CNN
F 3 "" H 3800 1250 50  0001 C CNN
	1    3800 1250
	1    0    0    -1  
$EndComp
$Comp
L power:+5V #PWR0196
U 1 1
P 6200 3900
F 0 "#PWR0196" H 6200 3750 50  0001 C CNN
F 1 "+5V" H 6215 4073 50  0000 C CNN
F 2 "" H 6200 3900 50  0001 C CNN
F 3 "" H 6200 3900 50  0001 C CNN
	1    6200 3900
	1    0    0    -1  
$EndComp
Wire Wire Line
	6200 3900 6200 4050
$Comp
L power:GND #PWR0197
U 1 1
P 2050 5800
F 0 "#PWR0197" H 2050 5550 50  0001 C CNN
F 1 "GND" H 2055 5627 50  0000 C CNN
F 2 "" H 2050 5800 50  0001 C CNN
F 3 "" H 2050 5800 50  0001 C CNN
	1    2050 5800
	1    0    0    -1  
$EndComp
Wire Wire Line
	2050 5750 2050 5800
Connection ~ 2050 5750
Wire Wire Line
	2050 5750 2200 5750
Wire Bus Line
	9900 1900 9900 4450
$EndSCHEMATC
